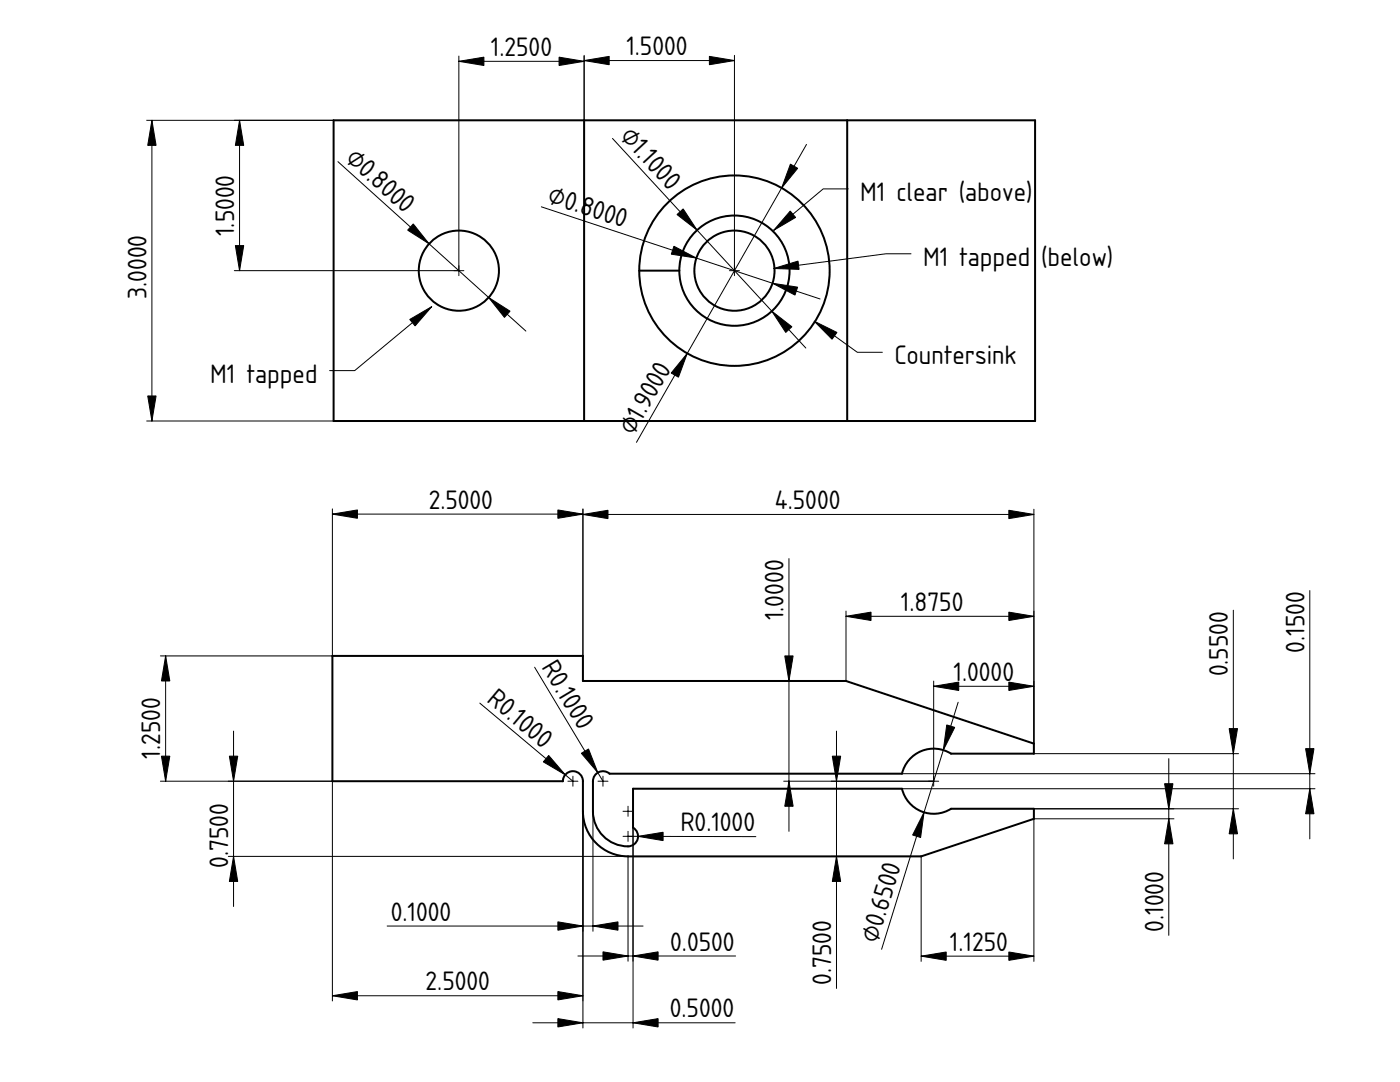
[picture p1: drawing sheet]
<svg xmlns="http://www.w3.org/2000/svg" width="279mm" height="216mm" viewBox="0 0 279 216" stroke-linecap="round" stroke-linejoin="round" font-family="sans-serif">
<g fill="none" stroke="#000" stroke-width=".2">
<path d="M66.3 101.5v29.4h-34.3M66.3 102.6h50M116.3 101.5v29.4M116.3 102.7h90M157.5 111.5v54.4M206.3 101.6v46.8M261.4 117.8v49.6M33.1 130.9v25M106.7 133.1l13.6 22.8M168.8 121.9v14h-12.4M168.8 123h37.5M186.3 135.9v20h-29.9"/>
<path d="M186.3 136.9h20M246.1 121.8v49.6M32 155.9h34.3v43.8M46.6 145.9v35M95.8 140.3l18.5 15.6M136.3 150.9h.1M166.9 145.9v51.3M180 154.4h82.4M180 157.4h82.4M191.2 140.1l-15.3 49.3M206.3 150.4h40.9M233.3 151.4v35.2"/>
<path d="M45.6 170.9h79.7v20.9M116.3 161.9v43.2M118.3 161.9v23.9M125.3 166.9h25.6M126.3 165.1v40M165.9 170.9h17.9v20.9M206.3 161.4h40.9M234.3 163.4h-28v28.4M66.3 198.7h50M77.3 184.8h51M115.3 190.8h31.5M183.8 190.8h22.5"/>
<path d="M106.3 204.1h40.4"/>
</g>
<path d="M66.3 130.9h50v5h52.5l37.5 12.5v2h-16.5a6.5 6.5 0 0 0-9.8 4h-58.3a2 2 0 0 0-2.2-.3 2 2 0 0 0-1.2 1.8v6a6.9 6.9 0 0 0 7.5 6.9 2 2 0 0 0 1.5-1.6 2 2 0 0 0-1-2.1v-7.7h53.7a6.5 6.5 0 0 0 9.8 4h16.5v2l-22.5 7.5h-58.5a9 9 0 0 1-9-9v-6a2 2 0 0 0-2-2 2 2 0 0 0-2 2h-46z" fill="none" stroke="#000" stroke-width=".4"/>
<g fill="#000" stroke="#080808" stroke-width=".2">
<path d="M114.3 154.9v2zM113.3 155.9h2z" fill-rule="evenodd"/>
<path d="M120.3 154.9v2zM119.3 155.9h2z" fill-rule="evenodd"/>
<path d="M186.3 154.9v2zM185.3 155.9h2z" fill-rule="evenodd"/>
<path d="M125.3 160.9v2zM124.3 161.9h2z" fill-rule="evenodd"/>
<path d="M125.3 165.9v2zM124.3 166.9h2z" fill-rule="evenodd"/>
</g>
<g fill="#000" stroke="#000" stroke-width=".2">
<path d="M66.3 102.6l5-.8v1.6zM111.3 101.8l5 .8-5 .8zM116.3 102.7l5-.9v1.7zM201.3 101.8l5 .9-5 .8zM33.1 130.9l.8 5h-1.7zM156.6 130.9h1.7l-.8 5zM168.8 123l5-.9v1.7zM186.3 136.9l5-.8v1.7zM201.3 136.1l5 .8-5 .9zM201.3 122.1l5 .9-5 .8zM32.2 150.9h1.7l-.8 5zM45.8 150.9h1.6l-.8 5z"/>
<path d="M109.5 150.7l3.3 3.9-4.4-2.6zM116 150.3l1.4-.8 1.9 4.7zM157.5 155.9l.8 5h-1.7zM166.1 150.9h1.7l-.9 5zM188.9 144.7l1.6 .4-2.2 4.6zM245.3 145.4h1.7l-.9 5zM260.6 149.4h1.6l-.8 5zM261.4 157.4l.8 5h-1.6zM46.6 170.9l.8 5h-1.6zM127.3 166.9l5-.8v1.6zM166.9 170.9l.9 5h-1.7zM184.4 162.1l-.7 5-1.6-.5z"/>
<path d="M233.3 163.4l.8 5h-1.7zM232.4 156.4h1.7l-.8 5zM246.1 161.4l.9 5h-1.7zM66.3 198.7l5-.8v1.6zM111.3 197.9l5 .8-5 .8zM111.3 183.9l5 .9-5 .8zM118.3 184.8l5-.9v1.7zM120.3 189.9l5 .9-5 .8zM126.3 190.8l5-.9v1.7zM183.8 190.8l5-.8v1.6zM201.3 190l5 .8-5 .8zM111.3 203.3l5 .8-5 .8z"/>
<path d="M126.3 204.1l5-.8v1.6z"/>
</g>
<path d="M66.6 24h140v60h-140z" fill-rule="evenodd" fill="#fff"/>
<path d="M136.6 54h.1" fill="none" stroke="#000" stroke-width=".2"/>
<path d="M116.6 24h52.5v60h-52.5z" fill-rule="evenodd" fill="#fff"/>
<path d="M136.6 54h.1" fill="none" stroke="#000" stroke-width=".2"/>
<g fill="#fff">
<path d="M66.6 24h50v60h-50z" fill-rule="evenodd"/>
<path d="M169.1 24h37.5v60h-37.5z" fill-rule="evenodd"/>
<path d="M133.1 40.6a19 19 0 0 1 20.7-4.2 19 19 0 0 1 11.8 17.6h-38h30a11 11 0 0 1-16.2 9.7 11 11 0 0 1-1-18.8 11 11 0 0 1 17.1 7.8l.1 1.3h-30h38a19 19 0 0 1-26.3 17.6 19 19 0 0 1-6.2-31z" fill-rule="evenodd"/>
</g>
<path d="M136.6 54h.1" fill="none" stroke="#000" stroke-width=".2"/>
<circle cx="146.6" cy="54" r="19" fill="#fff"/>
<path d="M136.6 54h.1" fill="none" stroke="#000" stroke-width=".2"/>
<circle cx="146.6" cy="54" r="11" fill="#fff"/>
<path d="M136.6 54h.1" fill="none" stroke="#000" stroke-width=".2"/>
<g fill="#fff">
<circle cx="91.6" cy="54" r="8"/>
<circle cx="146.6" cy="54" r="8"/>
</g>
<g fill="none" stroke="#000" stroke-width=".4">
<path d="M66.6 24h140v60h-140zM116.6 24v60M169.1 24v60M127.6 54h8"/>
<circle cx="91.6" cy="54" r="8"/>
<circle cx="146.6" cy="54" r="19"/>
<circle cx="146.6" cy="54" r="11"/>
<circle cx="146.6" cy="54" r="8"/>
</g>
<g fill="#000" stroke="#080808" stroke-width=".2">
<path d="M91.6 53v2zM90.6 54h2z" fill-rule="evenodd"/>
<path d="M146.6 53v2zM145.6 54h2z" fill-rule="evenodd"/>
</g>
<g fill="none" stroke="#000" stroke-width=".2">
<path d="M91.6 12.2h25M91.6 11.2v42.8h-44.8M116.6 11v13M116.6 12.1h30M146.6 11v43M29.3 24h37.3M30.3 24v60M47.8 24v30M67.4 32.3l37.5 33.8M122.2 27.6l38.6 41.8M161 28.8l-34 59.5M169.3 37.7h-5l-9.9 8.3"/>
<path d="M108 41.3l55.7 18.4M136.6 54h.1M181.8 50.6h-5l-22.4 3M86.2 61.2l-15.4 12.7h-5M162.5 64.1l8.6 6.2h5M29.3 84h37.3"/>
</g>
<g fill="#000" stroke="#000" stroke-width=".2">
<path d="M91.6 12.2l5-.8v1.7zM111.6 11.4l5 .8-5 .9zM116.6 12.1l5-.8v1.6zM141.6 11.3l5 .8-5 .8zM30.3 24l.8 5h-1.6zM47.8 24l.8 5h-1.6zM157.7 32.8l1.5 .8-3.2 3.9zM47 49h1.6l-.8 5zM82.5 44.7l3.1 4-4.2-2.8zM97.5 59.4l4.3 2.7-1.1 1.2zM134.5 49.1l4.5 2.4-5-.8zM135.1 42.8l1.2-1.1 2.8 4.2z"/>
<path d="M154.2 56.5l5 .8-.5 1.6zM157.7 42.1l1.1 1.3-4.4 2.6zM154.4 53.6l4.9-1.5 .2 1.7zM81.8 63.7l4.4-2.5-3.4 3.8zM137.2 70.5l-1.8 4.8-1.4-.9zM154 62.1l4 3.1-1.2 1.1zM162.5 64.1l4.5 2.2-.9 1.4zM29.5 79h1.6l-.8 5z"/>
</g>
<g font-size="5">
<text x="98" y="11.2">1.2500</text>
<text x="125" y="11">1.5000</text>
<text x="123.6" y="27.4" transform="rotate(47 123.6 27.4)">⌀1.10</text>
<text x="68.7" y="31.9" transform="rotate(42 68.7 31.9)">⌀0.80</text>
<text x="109.1" y="40.4" transform="rotate(18 109.1 40.4)">⌀0.8000</text>
<text x="171.7" y="40.1">M1 clear (above)</text>
<text x="46.7" y="47.1" transform="rotate(-90 46.7 47.1)">1.5000</text>
<text x="184.2" y="53">M1 tapped</text>
<text x="207.8" y="53">(below)</text>
<text x="29.2" y="59.6" transform="rotate(-90 29.2 59.6)">3.0000</text>
<text x="42" y="76.3">M1 tapped</text>
<text x="178.5" y="72.7">Countersink</text>
<text x="126.4" y="87.1" transform="rotate(-60 126.4 87.1)">⌀1.90</text>
<text x="85.6" y="101.5">2.5000</text>
<text x="154.7" y="101.6">4.5000</text>
<text x="156.4" y="123.7" transform="rotate(-90 156.4 123.7)">1.0000</text>
<text x="179.8" y="121.9">1.8750</text>
<text x="260.3" y="130.2" transform="rotate(-90 260.3 130.2)">0.1500</text>
<text x="108" y="133.2" transform="rotate(59 108 133.2)">R0.10</text>
<text x="190.3" y="135.9">1.0000</text>
<text x="245.1" y="135" transform="rotate(-90 245.1 135)">0.5500</text>
<text x="97" y="139.9" transform="rotate(40 97 139.9)">R0.10</text>
<text x="32" y="151.4" transform="rotate(-90 32 151.4)">1.2500</text>
<text x="135.8" y="165.8">R0.1000</text>
<text x="45.5" y="173.2" transform="rotate(-90 45.5 173.2)">0.7500</text>
<text x="78" y="183.7">0.1000</text>
<text x="232.2" y="185.9" transform="rotate(-90 232.2 185.9)">0.1000</text>
<text x="133.8" y="189.7">0.0500</text>
<text x="175" y="188.4" transform="rotate(-73 175 188.4)">⌀0.6500</text>
<text x="189.6" y="189.7">1.1250</text>
<text x="84.9" y="197.6">2.5000</text>
<text x="165.9" y="196.5" transform="rotate(-90 165.9 196.5)">0.7500</text>
<text x="133.7" y="203">0.5000</text>
</g>
</svg>
